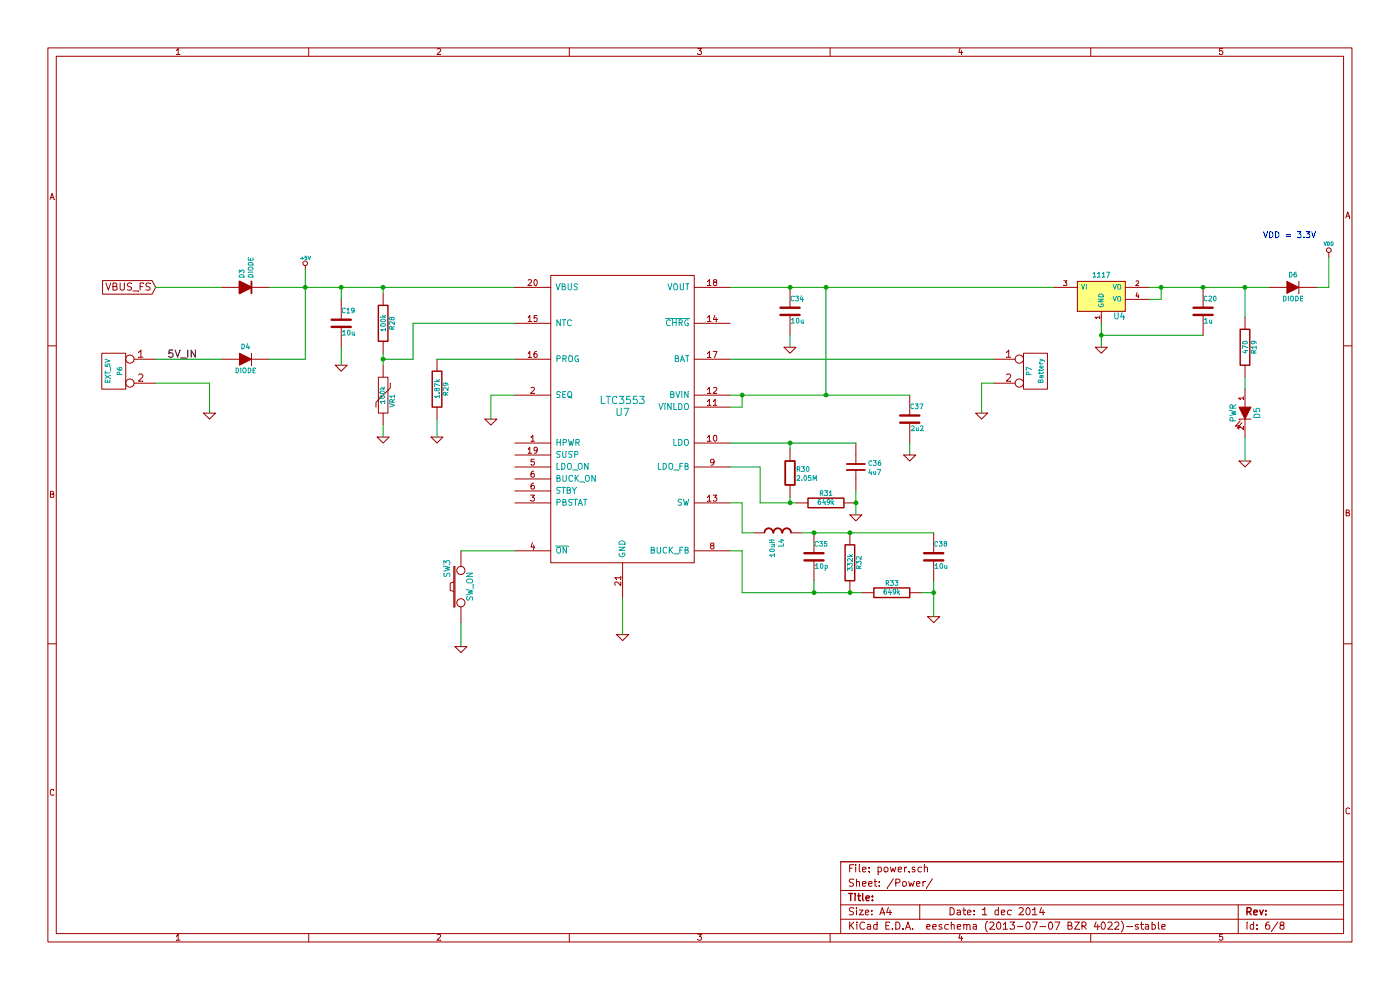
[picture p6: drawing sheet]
EESchema Schematic File Version 2
LIBS:power
LIBS:device
LIBS:transistors
LIBS:conn
LIBS:linear
LIBS:regul
LIBS:74xx
LIBS:cmos4000
LIBS:adc-dac
LIBS:memory
LIBS:xilinx
LIBS:special
LIBS:microcontrollers
LIBS:dsp
LIBS:microchip
LIBS:analog_switches
LIBS:motorola
LIBS:texas
LIBS:intel
LIBS:audio
LIBS:interface
LIBS:digital-audio
LIBS:philips
LIBS:display
LIBS:cypress
LIBS:siliconi
LIBS:opto
LIBS:atmel
LIBS:contrib
LIBS:valves
LIBS:RMC
LIBS:opendous
LIBS:w_opto
LIBS:STM32F429 LQFP144
LIBS:RMC_connectors
LIBS:lyre-cache
EELAYER 27 0
EELAYER END
$Descr A4 11693 8268
encoding utf-8
Sheet 6 8
Title ""
Date "1 dec 2014"
Rev ""
Comp ""
Comment1 ""
Comment2 ""
Comment3 ""
Comment4 ""
$EndDescr
$Comp
L 1117 U4
U 1 1
P 9200 2450
F 0 "U4" H 9350 2254 50  0000 C CNN
F 1 "1117" H 9200 2600 40  0000 C CNN
F 2 "" H 9200 2450 60  0001 C CNN
F 3 "" H 9200 2450 60  0001 C CNN
	1    9200 2450
	1    0    0    -1  
$EndComp
$Comp
L C C20
U 1 1
P 10050 2600
F 0 "C20" H 10050 2700 40  0000 L CNN
F 1 "1u" H 10056 2515 40  0000 L CNN
F 2 "~" H 10088 2450 30  0000 C CNN
F 3 "~" H 10050 2600 60  0000 C CNN
	1    10050 2600
	1    0    0    -1  
$EndComp
$Comp
L GND #PWR48
U 1 1
P 9200 2900
F 0 "#PWR48" H 9200 2900 30  0001 C CNN
F 1 "GND" H 9200 2830 30  0001 C CNN
F 2 "" H 9200 2900 60  0001 C CNN
F 3 "" H 9200 2900 60  0001 C CNN
	1    9200 2900
	1    0    0    -1  
$EndComp
$Comp
L VDD #PWR50
U 1 1
P 11100 2150
F 0 "#PWR50" H 11100 2250 30  0001 C CNN
F 1 "VDD" H 11100 2260 30  0000 C CNN
F 2 "" H 11100 2150 60  0001 C CNN
F 3 "" H 11100 2150 60  0001 C CNN
	1    11100 2150
	1    0    0    -1  
$EndComp
$Comp
L DIODE D6
U 1 1
P 10800 2400
F 0 "D6" H 10800 2500 40  0000 C CNN
F 1 "DIODE" H 10800 2300 40  0000 C CNN
F 2 "~" H 10800 2400 60  0000 C CNN
F 3 "~" H 10800 2400 60  0000 C CNN
	1    10800 2400
	1    0    0    -1  
$EndComp
Wire Wire Line
	9200 2700 9200 2900
Wire Wire Line
	11100 2150 11100 2400
Wire Wire Line
	11100 2400 11000 2400
$Comp
L R R19
U 1 1
P 10400 2900
F 0 "R19" V 10480 2900 40  0000 C CNN
F 1 "470" V 10407 2901 40  0000 C CNN
F 2 "~" V 10330 2900 30  0000 C CNN
F 3 "~" H 10400 2900 30  0000 C CNN
	1    10400 2900
	1    0    0    -1  
$EndComp
$Comp
L LED D5
U 1 1
P 10400 3450
F 0 "D5" H 10400 3550 50  0000 C CNN
F 1 "PWR" H 10400 3350 50  0000 C CNN
F 2 "~" H 10400 3450 60  0000 C CNN
F 3 "~" H 10400 3450 60  0000 C CNN
	1    10400 3450
	0    1    1    0   
$EndComp
Wire Wire Line
	10400 3150 10400 3250
$Comp
L GND #PWR49
U 1 1
P 10400 3850
F 0 "#PWR49" H 10400 3850 30  0001 C CNN
F 1 "GND" H 10400 3780 30  0001 C CNN
F 2 "" H 10400 3850 60  0000 C CNN
F 3 "" H 10400 3850 60  0000 C CNN
	1    10400 3850
	1    0    0    -1  
$EndComp
Wire Wire Line
	10400 3650 10400 3850
$Comp
L CONN_2 P6
U 1 1
P 950 3100
F 0 "P6" V 900 3100 40  0000 C CNN
F 1 "EXT_5V" V 1000 3100 40  0000 C CNN
F 2 "" H 950 3100 60  0000 C CNN
F 3 "" H 950 3100 60  0000 C CNN
	1    950  3100
	-1   0    0    -1  
$EndComp
$Comp
L DIODE D4
U 1 1
P 2050 3000
F 0 "D4" H 2050 3100 40  0000 C CNN
F 1 "DIODE" H 2050 2900 40  0000 C CNN
F 2 "~" H 2050 3000 60  0000 C CNN
F 3 "~" H 2050 3000 60  0000 C CNN
	1    2050 3000
	1    0    0    -1  
$EndComp
Wire Wire Line
	1850 3000 1300 3000
Wire Wire Line
	2550 3000 2250 3000
$Comp
L GND #PWR35
U 1 1
P 1750 3450
F 0 "#PWR35" H 1750 3450 30  0001 C CNN
F 1 "GND" H 1750 3380 30  0001 C CNN
F 2 "" H 1750 3450 60  0001 C CNN
F 3 "" H 1750 3450 60  0001 C CNN
	1    1750 3450
	1    0    0    -1  
$EndComp
Wire Wire Line
	1750 3450 1750 3200
Wire Wire Line
	1750 3200 1300 3200
Text Label 1400 3000 0    60   ~ 0
5V_IN
Text GLabel 1300 2400 0    60   Input ~ 0
VBUS_FS
$Comp
L DIOD D3
U 1 1
P 2050 2400
F 0 "D3" H 2125 2425 40  0000 L CNN
F 1 "DIODE" H 2125 2350 40  0000 L CNN
F 2 "~" H 2050 2400 60  0000 C CNN
F 3 "~" H 2050 2400 60  0000 C CNN
	1    2050 2400
	0    -1   -1   0   
$EndComp
Wire Wire Line
	1850 2400 1300 2400
$Comp
L +5V #PWR36
U 1 1
P 2550 2250
F 0 "#PWR36" H 2550 2340 20  0001 C CNN
F 1 "+5V" H 2550 2340 30  0000 C CNN
F 2 "" H 2550 2250 60  0000 C CNN
F 3 "" H 2550 2250 60  0000 C CNN
	1    2550 2250
	1    0    0    -1  
$EndComp
Wire Wire Line
	2550 2250 2550 3000
Wire Wire Line
	2250 2400 4300 2400
Text Notes 10550 2000 0    50   ~ 0
VDD = 3.3V
$Comp
L CONN_2 P7
U 1 1
P 8650 3100
F 0 "P7" V 8600 3100 40  0000 C CNN
F 1 "Battery" V 8700 3100 40  0000 C CNN
F 2 "" H 8650 3100 60  0000 C CNN
F 3 "" H 8650 3100 60  0000 C CNN
	1    8650 3100
	1    0    0    -1  
$EndComp
$Comp
L GND #PWR47
U 1 1
P 8200 3450
F 0 "#PWR47" H 8200 3450 30  0001 C CNN
F 1 "GND" H 8200 3380 30  0001 C CNN
F 2 "" H 8200 3450 60  0001 C CNN
F 3 "" H 8200 3450 60  0001 C CNN
	1    8200 3450
	-1   0    0    -1  
$EndComp
Wire Wire Line
	8200 3450 8200 3200
Wire Wire Line
	8200 3200 8300 3200
Wire Wire Line
	8300 3000 6100 3000
$Comp
L LTC3553 U7
U 1 1
P 5200 3400
F 0 "U7" H 5200 3350 60  0000 C CNN
F 1 "LTC3553" H 5200 3450 60  0000 C CNN
F 2 "" H 5000 3800 60  0000 C CNN
F 3 "" H 5000 3800 60  0000 C CNN
	1    5200 3400
	1    0    0    -1  
$EndComp
Connection ~ 2550 2400
$Comp
L R R28
U 1 1
P 3200 2700
F 0 "R28" V 3280 2700 40  0000 C CNN
F 1 "100k" V 3207 2701 40  0000 C CNN
F 2 "~" V 3130 2700 30  0000 C CNN
F 3 "~" H 3200 2700 30  0000 C CNN
	1    3200 2700
	1    0    0    -1  
$EndComp
$Comp
L VR VR1
U 1 1
P 3200 3300
F 0 "VR1" V 3260 3254 40  0000 C TNN
F 1 "100k" V 3200 3300 40  0000 C CNN
F 2 "~" H 3200 3300 60  0000 C CNN
F 3 "~" H 3200 3300 60  0000 C CNN
	1    3200 3300
	1    0    0    -1  
$EndComp
$Comp
L C C19
U 1 1
P 2850 2700
F 0 "C19" H 2850 2800 40  0000 L CNN
F 1 "10u" H 2856 2615 40  0000 L CNN
F 2 "~" H 2888 2550 30  0000 C CNN
F 3 "~" H 2850 2700 60  0000 C CNN
	1    2850 2700
	1    0    0    -1  
$EndComp
$Comp
L R R29
U 1 1
P 3650 3250
F 0 "R29" V 3730 3250 40  0000 C CNN
F 1 "1.87k" V 3657 3251 40  0000 C CNN
F 2 "~" V 3580 3250 30  0000 C CNN
F 3 "~" H 3650 3250 30  0000 C CNN
	1    3650 3250
	1    0    0    -1  
$EndComp
$Comp
L C C34
U 1 1
P 6600 2600
F 0 "C34" H 6600 2700 40  0000 L CNN
F 1 "10u" H 6606 2515 40  0000 L CNN
F 2 "~" H 6638 2450 30  0000 C CNN
F 3 "~" H 6600 2600 60  0000 C CNN
	1    6600 2600
	1    0    0    -1  
$EndComp
$Comp
L C C37
U 1 1
P 7600 3500
F 0 "C37" H 7600 3600 40  0000 L CNN
F 1 "2u2" H 7606 3415 40  0000 L CNN
F 2 "~" H 7638 3350 30  0000 C CNN
F 3 "~" H 7600 3500 60  0000 C CNN
	1    7600 3500
	1    0    0    -1  
$EndComp
$Comp
L CAP C36
U 1 1
P 7150 3900
F 0 "C36" H 7250 3925 40  0000 L CNN
F 1 "4u7" H 7250 3850 40  0000 L CNN
F 2 "~" H 7188 3750 30  0000 C CNN
F 3 "~" H 7150 3900 60  0000 C CNN
	1    7150 3900
	1    0    0    -1  
$EndComp
$Comp
L RES R30
U 1 1
P 6600 3950
F 0 "R30" H 6650 3975 40  0000 L CNN
F 1 "2.05M" H 6650 3900 40  0000 L CNN
F 2 "~" V 6530 3950 30  0000 C CNN
F 3 "~" H 6600 3950 30  0000 C CNN
	1    6600 3950
	1    0    0    -1  
$EndComp
$Comp
L R R31
U 1 1
P 6900 4200
F 0 "R31" V 6980 4200 40  0000 C CNN
F 1 "649k" V 6907 4201 40  0000 C CNN
F 2 "~" V 6830 4200 30  0000 C CNN
F 3 "~" H 6900 4200 30  0000 C CNN
	1    6900 4200
	0    -1   -1   0   
$EndComp
$Comp
L GND #PWR38
U 1 1
P 3200 3650
F 0 "#PWR38" H 3200 3650 30  0001 C CNN
F 1 "GND" H 3200 3580 30  0001 C CNN
F 2 "" H 3200 3650 60  0001 C CNN
F 3 "" H 3200 3650 60  0001 C CNN
	1    3200 3650
	1    0    0    -1  
$EndComp
Wire Wire Line
	3200 3650 3200 3550
Wire Wire Line
	3200 2950 3200 3050
Wire Wire Line
	3200 2450 3200 2400
Connection ~ 3200 2400
Wire Wire Line
	4300 2700 3450 2700
Wire Wire Line
	3450 2700 3450 3000
Wire Wire Line
	3450 3000 3200 3000
Connection ~ 3200 3000
Wire Wire Line
	4300 3000 3650 3000
$Comp
L GND #PWR39
U 1 1
P 3650 3650
F 0 "#PWR39" H 3650 3650 30  0001 C CNN
F 1 "GND" H 3650 3580 30  0001 C CNN
F 2 "" H 3650 3650 60  0001 C CNN
F 3 "" H 3650 3650 60  0001 C CNN
	1    3650 3650
	1    0    0    -1  
$EndComp
Wire Wire Line
	3650 3650 3650 3500
$Comp
L GND #PWR41
U 1 1
P 4100 3500
F 0 "#PWR41" H 4100 3500 30  0001 C CNN
F 1 "GND" H 4100 3430 30  0001 C CNN
F 2 "" H 4100 3500 60  0001 C CNN
F 3 "" H 4100 3500 60  0001 C CNN
	1    4100 3500
	1    0    0    -1  
$EndComp
Wire Wire Line
	4300 3300 4100 3300
Wire Wire Line
	4100 3300 4100 3500
Wire Wire Line
	2850 2500 2850 2400
Connection ~ 2850 2400
$Comp
L GND #PWR37
U 1 1
P 2850 3050
F 0 "#PWR37" H 2850 3050 30  0001 C CNN
F 1 "GND" H 2850 2980 30  0001 C CNN
F 2 "" H 2850 3050 60  0001 C CNN
F 3 "" H 2850 3050 60  0001 C CNN
	1    2850 3050
	1    0    0    -1  
$EndComp
Wire Wire Line
	2850 3050 2850 2900
$Comp
L SW_PUSH SW3
U 1 1
P 3850 4900
F 0 "SW3" H 4000 5010 50  0000 C CNN
F 1 "SW_ON" H 3850 4820 50  0000 C CNN
F 2 "~" H 3850 4900 60  0000 C CNN
F 3 "~" H 3850 4900 60  0000 C CNN
	1    3850 4900
	0    -1   -1   0   
$EndComp
Wire Wire Line
	3850 4600 4300 4600
$Comp
L GND #PWR40
U 1 1
P 3850 5400
F 0 "#PWR40" H 3850 5400 30  0001 C CNN
F 1 "GND" H 3850 5330 30  0001 C CNN
F 2 "" H 3850 5400 60  0001 C CNN
F 3 "" H 3850 5400 60  0001 C CNN
	1    3850 5400
	1    0    0    -1  
$EndComp
Wire Wire Line
	3850 5400 3850 5200
$Comp
L GND #PWR43
U 1 1
P 6600 2900
F 0 "#PWR43" H 6600 2900 30  0001 C CNN
F 1 "GND" H 6600 2830 30  0001 C CNN
F 2 "" H 6600 2900 60  0001 C CNN
F 3 "" H 6600 2900 60  0001 C CNN
	1    6600 2900
	1    0    0    -1  
$EndComp
Wire Wire Line
	6600 2900 6600 2800
Wire Wire Line
	6100 2400 8800 2400
Connection ~ 6600 2400
Wire Wire Line
	6100 3300 7600 3300
Wire Wire Line
	6900 3300 6900 2400
Connection ~ 6900 2400
Wire Wire Line
	6100 3400 6200 3400
Wire Wire Line
	6200 3400 6200 3300
Connection ~ 6200 3300
Connection ~ 6900 3300
$Comp
L GND #PWR44
U 1 1
P 7150 4300
F 0 "#PWR44" H 7150 4300 30  0001 C CNN
F 1 "GND" H 7150 4230 30  0001 C CNN
F 2 "" H 7150 4300 60  0001 C CNN
F 3 "" H 7150 4300 60  0001 C CNN
	1    7150 4300
	1    0    0    -1  
$EndComp
Wire Wire Line
	7600 3800 7600 3700
Wire Wire Line
	6100 3700 7150 3700
Wire Wire Line
	6350 4200 6650 4200
Wire Wire Line
	6350 4200 6350 3900
Wire Wire Line
	6350 3900 6100 3900
$Comp
L GND #PWR45
U 1 1
P 7600 3800
F 0 "#PWR45" H 7600 3800 30  0001 C CNN
F 1 "GND" H 7600 3730 30  0001 C CNN
F 2 "" H 7600 3800 60  0001 C CNN
F 3 "" H 7600 3800 60  0001 C CNN
	1    7600 3800
	1    0    0    -1  
$EndComp
Connection ~ 6600 3700
Connection ~ 6600 4200
Wire Wire Line
	7150 4100 7150 4300
Connection ~ 7150 4200
$Comp
L IND L4
U 1 1
P 6500 4450
F 0 "L4" H 6550 4475 40  0000 L CNN
F 1 "10uH" H 6550 4400 40  0000 L CNN
F 2 "~" H 6500 4450 60  0000 C CNN
F 3 "~" H 6500 4450 60  0000 C CNN
	1    6500 4450
	0    1    1    0   
$EndComp
$Comp
L C C35
U 1 1
P 6800 4650
F 0 "C35" H 6800 4750 40  0000 L CNN
F 1 "10p" H 6806 4565 40  0000 L CNN
F 2 "~" H 6838 4500 30  0000 C CNN
F 3 "~" H 6800 4650 60  0000 C CNN
	1    6800 4650
	1    0    0    -1  
$EndComp
$Comp
L R R32
U 1 1
P 7100 4700
F 0 "R32" V 7180 4700 40  0000 C CNN
F 1 "332k" V 7107 4701 40  0000 C CNN
F 2 "~" V 7030 4700 30  0000 C CNN
F 3 "~" H 7100 4700 30  0000 C CNN
	1    7100 4700
	1    0    0    -1  
$EndComp
$Comp
L C C38
U 1 1
P 7800 4650
F 0 "C38" H 7800 4750 40  0000 L CNN
F 1 "10u" H 7806 4565 40  0000 L CNN
F 2 "~" H 7838 4500 30  0000 C CNN
F 3 "~" H 7800 4650 60  0000 C CNN
	1    7800 4650
	1    0    0    -1  
$EndComp
$Comp
L R R33
U 1 1
P 7450 4950
F 0 "R33" V 7530 4950 40  0000 C CNN
F 1 "649k" V 7457 4951 40  0000 C CNN
F 2 "~" V 7380 4950 30  0000 C CNN
F 3 "~" H 7450 4950 30  0000 C CNN
	1    7450 4950
	0    -1   -1   0   
$EndComp
Wire Wire Line
	6100 4200 6200 4200
Wire Wire Line
	6200 4200 6200 4450
Wire Wire Line
	6200 4450 6300 4450
Wire Wire Line
	6700 4450 7800 4450
Connection ~ 6800 4450
Connection ~ 7100 4450
Wire Wire Line
	6200 4950 7200 4950
Wire Wire Line
	6800 4950 6800 4850
Connection ~ 7100 4950
Wire Wire Line
	6200 4950 6200 4600
Wire Wire Line
	6200 4600 6100 4600
Connection ~ 6800 4950
$Comp
L GND #PWR42
U 1 1
P 5200 5300
F 0 "#PWR42" H 5200 5300 30  0001 C CNN
F 1 "GND" H 5200 5230 30  0001 C CNN
F 2 "" H 5200 5300 60  0001 C CNN
F 3 "" H 5200 5300 60  0001 C CNN
	1    5200 5300
	1    0    0    -1  
$EndComp
Wire Wire Line
	5200 5000 5200 5300
$Comp
L GND #PWR46
U 1 1
P 7800 5150
F 0 "#PWR46" H 7800 5150 30  0001 C CNN
F 1 "GND" H 7800 5080 30  0001 C CNN
F 2 "" H 7800 5150 60  0001 C CNN
F 3 "" H 7800 5150 60  0001 C CNN
	1    7800 5150
	1    0    0    -1  
$EndComp
Wire Wire Line
	7800 4850 7800 5150
Wire Wire Line
	7700 4950 7800 4950
Connection ~ 7800 4950
Wire Wire Line
	9600 2400 10600 2400
Wire Wire Line
	9600 2500 9700 2500
Wire Wire Line
	9700 2500 9700 2400
Connection ~ 9700 2400
Connection ~ 10050 2400
Wire Wire Line
	10050 2800 9200 2800
Connection ~ 9200 2800
Wire Wire Line
	10400 2650 10400 2400
Connection ~ 10400 2400
Wire Wire Line
	6600 3700 6600 3750
Wire Wire Line
	6600 4150 6600 4200
$EndSCHEMATC
